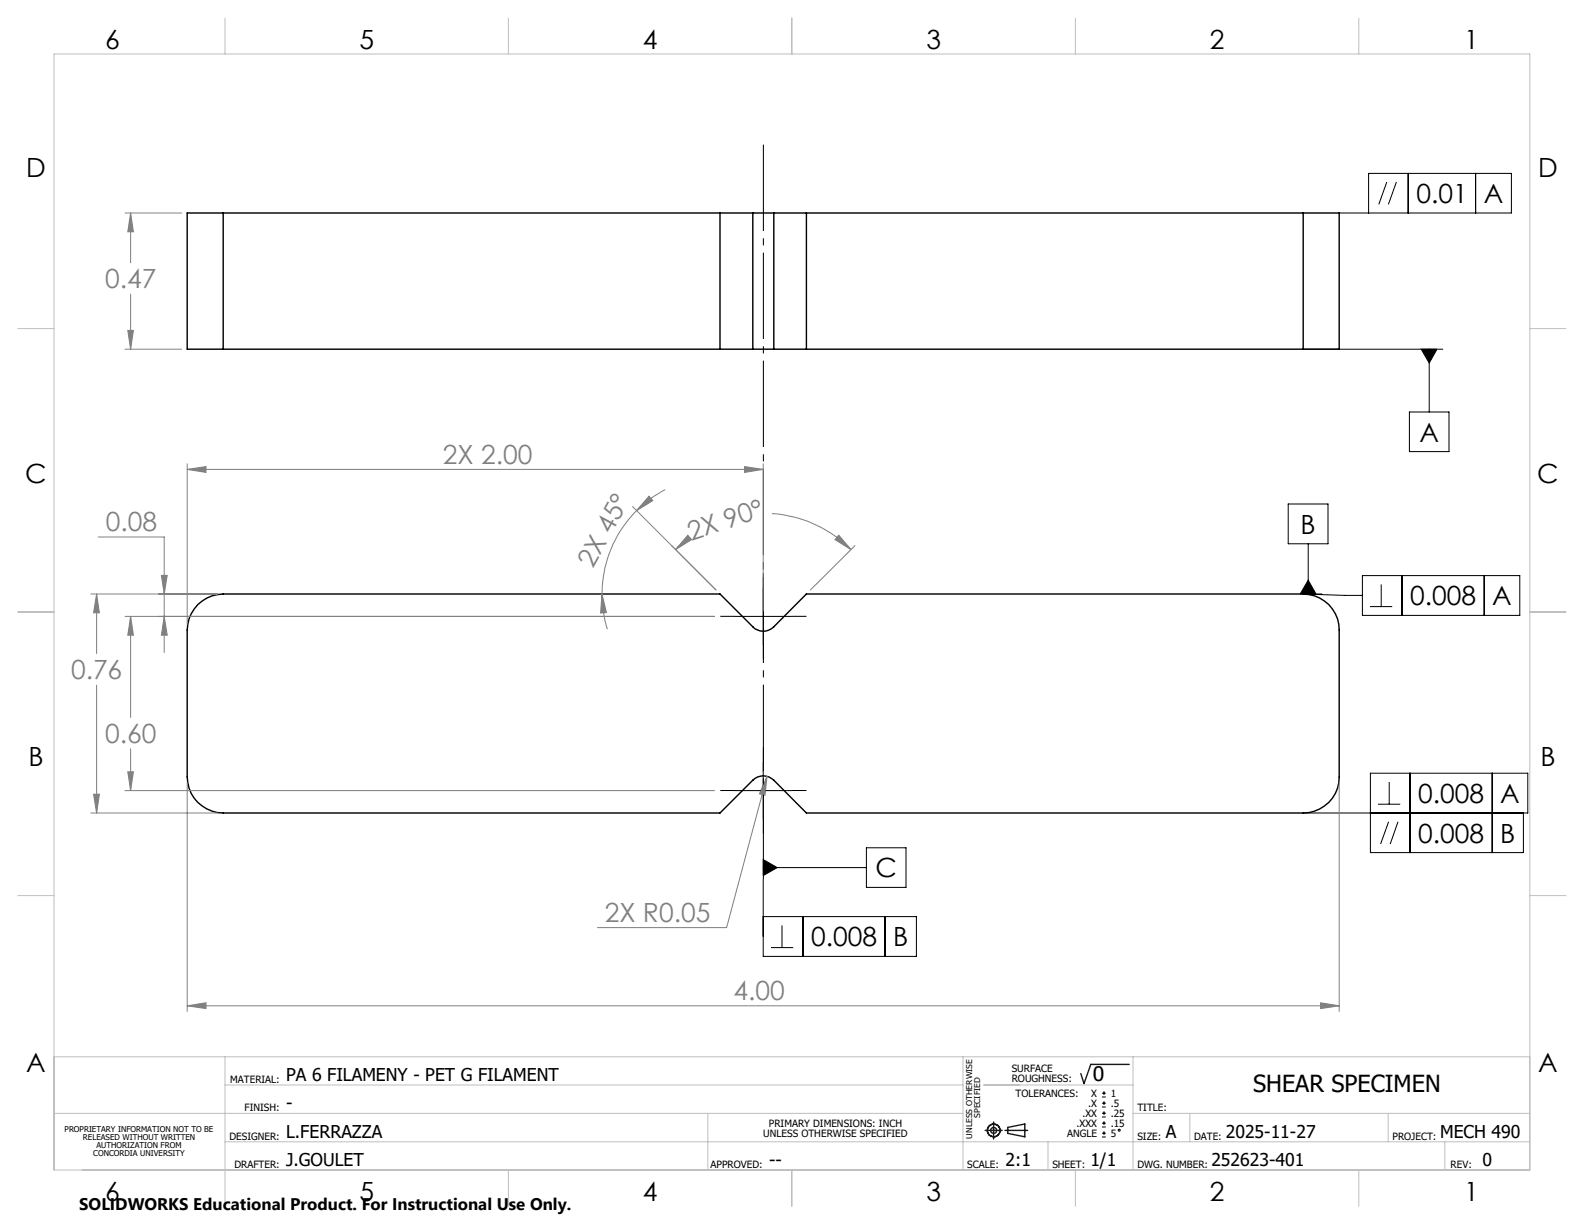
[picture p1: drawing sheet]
<svg xmlns="http://www.w3.org/2000/svg" width="279mm" height="216mm" viewBox="0 0 279 216" stroke-linecap="round" stroke-linejoin="round" font-family="sans-serif">
<g fill="none" stroke="#000" stroke-width=".25">
<path d="M39.4 37.6h-6.4v24h6.4M39.4 37.6h93.4M39.4 37.6v24M127 37.6v24M132.8 37.6h3.7M132.8 37.6v24M136.5 37.6h93.4M136.5 37.6v24M142.2 37.6v24M229.9 37.6h6.3v24h-6.3M229.9 37.6v24M39.4 61.6h93.4"/>
<path d="M132.8 61.6h3.7M136.5 61.6h93.4M34.9 106.6a6.5 6.5 0 0 1 4.5-1.8h87.6l5.8 5.8a2.6 2.6 0 0 0 3.7 0l5.7-5.8h87.7a6.3 6.3 0 0 1 6.3 6.3v26a6.3 6.3 0 0 1-6.3 6.3h-87.7l-5.7-5.8a2.6 2.6 0 0 0-3.7 0l-5.8 5.8h-87.6a6.4 6.4 0 0 1-6.4-6.3v-26a6.4 6.4 0 0 1 1.9-4.5z"/>
</g>
<g fill="none" stroke="#000" stroke-width=".18">
<path d="M236.2 37.6h30.4v-7h-25.2v7M244.6 32.1l-1.4 4M246.3 32.1l-1.4 4M248.4 30.6v7M260.3 30.6v7M229.9 61.6h24.6M248.6 72.7h7v7h-7zM250.7 61.6h2.8l-1.4 2.4zM252.1 61.6v11.1M227.2 88.9h7v7h-7zM230.8 95.9v8.9M129.6 108.7h10"/>
<path d="M134.6 103.7v10M230.8 102.3l1.3 2.5h-2.8zM233.2 104.8h-3.3l10.4 .2M240.3 101.5h27.8v7h-27.8zM241.7 107h3.9M243.6 103.1v3.9M247.3 101.5v7M261.8 101.5v7M129.6 139.5h10M134.6 134.4v10.1M245 137.9v4M248.7 136.4v14"/>
<path d="M263.2 136.4v14M134.6 151.6l2.5 1.4-2.5 1.4zM134.6 155.1v13.6h27v-7h-27M134.6 153h18.2M152.8 149.5h7v7h-7zM229.9 143.4h39.6v-7h-27.8v14h27v-7M243.1 141.9h3.9M244.9 145l-1.4 3.9M246.6 145l-1.4 3.9M136 167.1h3.9M137.9 163.2v3.9M141.6 161.7v7"/>
<path d="M156.1 161.7v7M194.4 193.5h.7M194.4 192.8h.7M194.4 195.3h.7M194.4 194.6h.7M194.4 197h.7M194.4 196.4h.7M194.4 198.8h.7M194.4 198.1h.7M194.4 199.9h.7M194.7 192.5v.6M194.7 194.2v.7"/>
<path d="M194.7 196v.7M194.7 197.8v.6M194.7 199.5v.7M194.4 200.6h.7"/>
<circle cx="197.4" cy="199.4" r=".16"/>
</g>
<g fill="none" stroke="#808080" stroke-width=".18">
<path d="M22 37.6h10M23 37.6l.5 3.3h-1zM23 37.6v8.8M22.5 58.3h1l-.5 3.3zM23 51.9v9.7M22 61.6h10M17.3 94.7h11.7v20.4M33 82.8l3.3-.5v1zM33 81.8v28.3M33 82.8h101.6M111.6 89.4l14.7 14.7-7.8-7.9M112.3 90.1a21 21 0 0 0-6.1 14.7"/>
<path d="M114.5 87.5l.6 .8-2.8 1.8zM117.3 86.4a20.8 20.8 0 0 0-5 3.7M120.6 95.6l-1.4 1.3M121.3 94.4l.7 .8-2.8 1.7zM131.3 82.3l3.3 .5-3.3 .5zM134.6 81.8v25.9M136.1 90.6a21.9 21.9 0 0 1 14 6.3M148 94.4l2.1 2.5-2.8-1.7zM150.8 96.2l-7.9 7.9M16 104.8h22.4M17 104.8l.5 3.3h-1zM17 104.8v10.5"/>
<path d="M22 108.7h104M23 108.7l.5 3.3h-1zM23 108.7v17.8M28.5 101.5h1l-.5 3.3zM29 108.7l.5 3.3h-1zM106.2 104.8l.8 3.3h-1.1zM106.2 104.8a22.9 22.9 0 0 0 .9 6.2M17 120.9v22.5M22 139.5h104M22.5 136.1h1l-.5 3.4zM23 132.1v7.4M33 138v40.4"/>
<path d="M135.3 136.9l-.4 3.4-1-.3zM135.3 136.9l-7.1 26.7h-22.8M236.2 138v40.4M16 143.4h22.4M16.5 140.1h1l-.5 3.3zM33 177.4l3.3-.5v1zM33 177.4h203.2M232.9 176.9l3.3 .5-3.3 .5z"/>
</g>
<g fill="none" stroke="#191924" stroke-width=".25">
<path d="M173.8 199.4h3M175.3 197.9v3M177.3 199.4h4M177.8 198.9l3-.6v2.2l-3-.6zM199.2 187.7h-6.8l-1.2 3.4-.6-1.7"/>
<circle cx="175.3" cy="199.4" r="1.11"/>
<circle cx="175.3" cy="199.4" r=".52"/>
</g>
<path d="M134.7 155.7v-130.8" fill="none" stroke="#000" stroke-width=".18" stroke-dasharray="15.2 1.3 1.3 1.3" stroke-dashoffset="-.7" stroke-linecap="butt"/>
<path d="M129.7 108.7h-2.6M134.7 103.7v-2.6M134.7 113.7v2.6M139.7 108.7h2.6M129.7 139.4h-2.6M134.7 134.4v-2.6M139.7 139.4h2.6M134.7 144.4v2.6" fill="none" stroke="#000" stroke-width=".18" stroke-dasharray="15.2 1.3 1.3 1.3" stroke-linecap="butt"/>
<g fill="none" stroke="#c0c0c0" stroke-width=".18">
<path d="M9.5 9.5h260.3v196.9h-260.3zM39.7 3.2v6.3M89.7 3.2v6.3M139.7 3.2v6.4M189.7 3.2v6.3M239.7 3.2v6.3M3.1 58h6.4M269.8 58h6.4M3.1 107.9h6.4M269.8 107.9h6.4M3.1 158h6.4M269.8 158h6.4"/>
<path d="M9.5 186.4h260.3M9.5 196.4h160.4M39.7 186.4v26.4M39.7 191.4h130.2M124.8 196.4v10M169.9 186.4v20M173.5 191.4h26.3M199.8 196.4h70M199.8 186.4v20M209.9 196.4v5M244.9 196.4v5M39.7 201.4h230.1"/>
<path d="M89.7 206.4v6.4M139.7 206.4v6.4M184.9 201.4v5M189.7 206.4v6.4M239.7 206.4v6.4M254.8 201.4v5"/>
</g>
<path d="M250.7 61.6l1.4 2.4 1.4-2.4zM134.6 151.6l2.5 1.4-2.5 1.4zM230.8 102.3l1.3 2.5h-2.8z" fill="#000"/>
<g fill="#808080">
<path d="M131.3 82.3l3.3 .5-3.3 .5zM33 82.8l3.3-.5v1z"/>
<path d="M22.5 58.3h1l-.5 3.3zM23 37.6l.5 3.3h-1zM33 177.4l3.3-.5v1zM232.9 176.9l3.3 .5-3.3 .5zM17 104.8l.5 3.3h-1zM16.5 140.1h1l-.5 3.3zM135.3 136.9l-1.4 3.1 1 .3zM23 108.7l.5 3.3h-1zM22.5 136.1h1l-.5 3.4zM28.5 101.5h1l-.5 3.3zM29 108.7l.5 3.3h-1z"/>
<path d="M148 94.4l2.1 2.5-2.8-1.7zM121.3 94.4l.7 .8-2.8 1.7z"/>
<path d="M114.5 87.5l.6 .8-2.8 1.8zM106.2 104.8l.8 3.3h-1.1z"/>
</g>
<g font-size="4.7">
<text x="18.6" y="8.6">6</text>
<text x="63.4" y="8.6">5</text>
<text x="113.4" y="8.6">4</text>
<text x="163.4" y="8.6">3</text>
<text x="213.4" y="8.6">2</text>
<text x="258.3" y="8.6">1</text>
<text x="4.6" y="31.2">D</text>
<text x="249.8" y="35.8">0.01</text>
<text x="261.7" y="35.8">A</text>
<text x="271.3" y="31.2">D</text>
<text x="250.4" y="77.9">A</text>
<text x="4.5" y="85.2">C</text>
<text x="271.2" y="85.2">C</text>
<text x="229.4" y="94.2">B</text>
<text x="248.7" y="106.8">0.008</text>
<text x="263.2" y="106.8">A</text>
<text x="5" y="135.2">B</text>
<text x="271.7" y="135.2">B</text>
<text x="250.2" y="141.6">0.008</text>
<text x="264.6" y="141.6">A</text>
<text x="250.2" y="148.6">0.008</text>
<text x="264.6" y="148.6">B</text>
<text x="154.4" y="154.8">C</text>
<text x="143.1" y="166.9">0.008</text>
<text x="157.6" y="166.9">B</text>
<text x="4.6" y="189.2">A</text>
<text x="271.3" y="189.2">A</text>
<text x="18.6" y="211.8">6</text>
<text x="63.4" y="211.8">5</text>
<text x="113.4" y="211.8">4</text>
<text x="163.4" y="211.8">3</text>
<text x="213.4" y="211.8">2</text>
<text x="258.3" y="211.8">1</text>
</g>
<g font-size="4.7" fill="#808080">
<text x="18.5" y="50.9">0.47</text>
<text x="78.1" y="81.8">2X 2.00</text>
<text x="18.6" y="93.7">0.08</text>
<text x="121.9" y="95.4" transform="rotate(-18 121.9 95.4)">2X 90°</text>
<text x="104.6" y="100.3" transform="rotate(-61 104.6 100.3)">2X 45°</text>
<text x="12.5" y="119.8">0.76</text>
<text x="18.5" y="131.1">0.60</text>
<text x="106.7" y="162.6">2X R0.05</text>
<text x="129.4" y="176.4">4.00</text>
</g>
<text font-size="4.2" x="221" y="192.6">SHEAR SPECIMEN</text>
<text font-size="3.5" x="192.8" y="190.6">0</text>
<g font-size="3.1">
<text x="50.5" y="190.7">PA 6 FILAMENY - PET G FILAMENT</text>
<text x="50.5" y="195.7">-</text>
<text x="50.5" y="200.8">L.FERRAZZA</text>
<text x="205.7" y="200.8">A</text>
<text x="216.2" y="200.8">2025-11-27</text>
<text x="254" y="200.8">MECH 490</text>
<text x="50.5" y="205.7">J.GOULET</text>
<text x="135.7" y="205.7">--</text>
<text x="177.4" y="205.7">2:1</text>
<text x="192.3" y="205.7">1/1</text>
<text x="213.7" y="205.7">252623-401</text>
<text x="261.5" y="205.7">0</text>
</g>
<text font-size="3" x="14" y="213.5">SOLIDWORKS Educational Product. For Instructional Use Only.</text>
<g font-size="1.8">
<text x="40.6" y="191">MATERIAL:</text>
<text x="178.5" y="189">SURFACE</text>
<text x="178.5" y="190.8">ROUGHNESS:</text>
<text x="43.1" y="196">FINISH:</text>
<text x="179.1" y="193.5">TOLERANCES:</text>
<text x="190.9" y="197">.XX</text>
<text x="191.9" y="195.2">.X</text>
<text x="192.5" y="193.5">X</text>
<text x="195.9" y="193.5">1</text>
<text x="195.9" y="195.2">.5</text>
<text x="195.9" y="197">.25</text>
<text x="200.6" y="196">TITLE:</text>
<text x="40.5" y="201">DESIGNER:</text>
<text x="134.6" y="200.5">UNLESS OTHERWISE SPECIFIED</text>
<text x="135.6" y="198.8">PRIMARY DIMENSIONS: INCH</text>
<text x="188.2" y="200.5">ANGLE</text>
<text x="189.9" y="198.8">.XXX</text>
<text x="195.9" y="198.8">.15</text>
<text x="195.9" y="200.5">5</text>
<text x="200.6" y="201">SIZE:</text>
<text x="210.6" y="201">DATE:</text>
<text x="245.6" y="201">PROJECT:</text>
<text x="41.3" y="205.9">DRAFTER:</text>
<text x="125.3" y="205.9">APPROVED:</text>
<text x="170.6" y="205.9">SCALE:</text>
<text x="185.6" y="205.9">SHEET:</text>
<text x="200.6" y="205.9">DWG. NUMBER:</text>
<text x="255.9" y="205.9">REV:</text>
</g>
<g font-size="1.4">
<text x="172.9" y="197.2" transform="rotate(-90 172.9 197.2)">SPECIFIED</text>
<text x="11.4" y="199.7">PROPRIETARY INFORMATION NOT TO BE</text>
<text x="14.6" y="201.1">RELEASED WITHOUT WRITTEN</text>
<text x="16.5" y="203.9">CONCORDIA UNIVERSITY</text>
<text x="17" y="202.5">AUTHORIZATION FROM</text>
<text x="171.5" y="200.8" transform="rotate(-90 171.5 200.8)">UNLESS OTHERWISE</text>
</g>
</svg>
